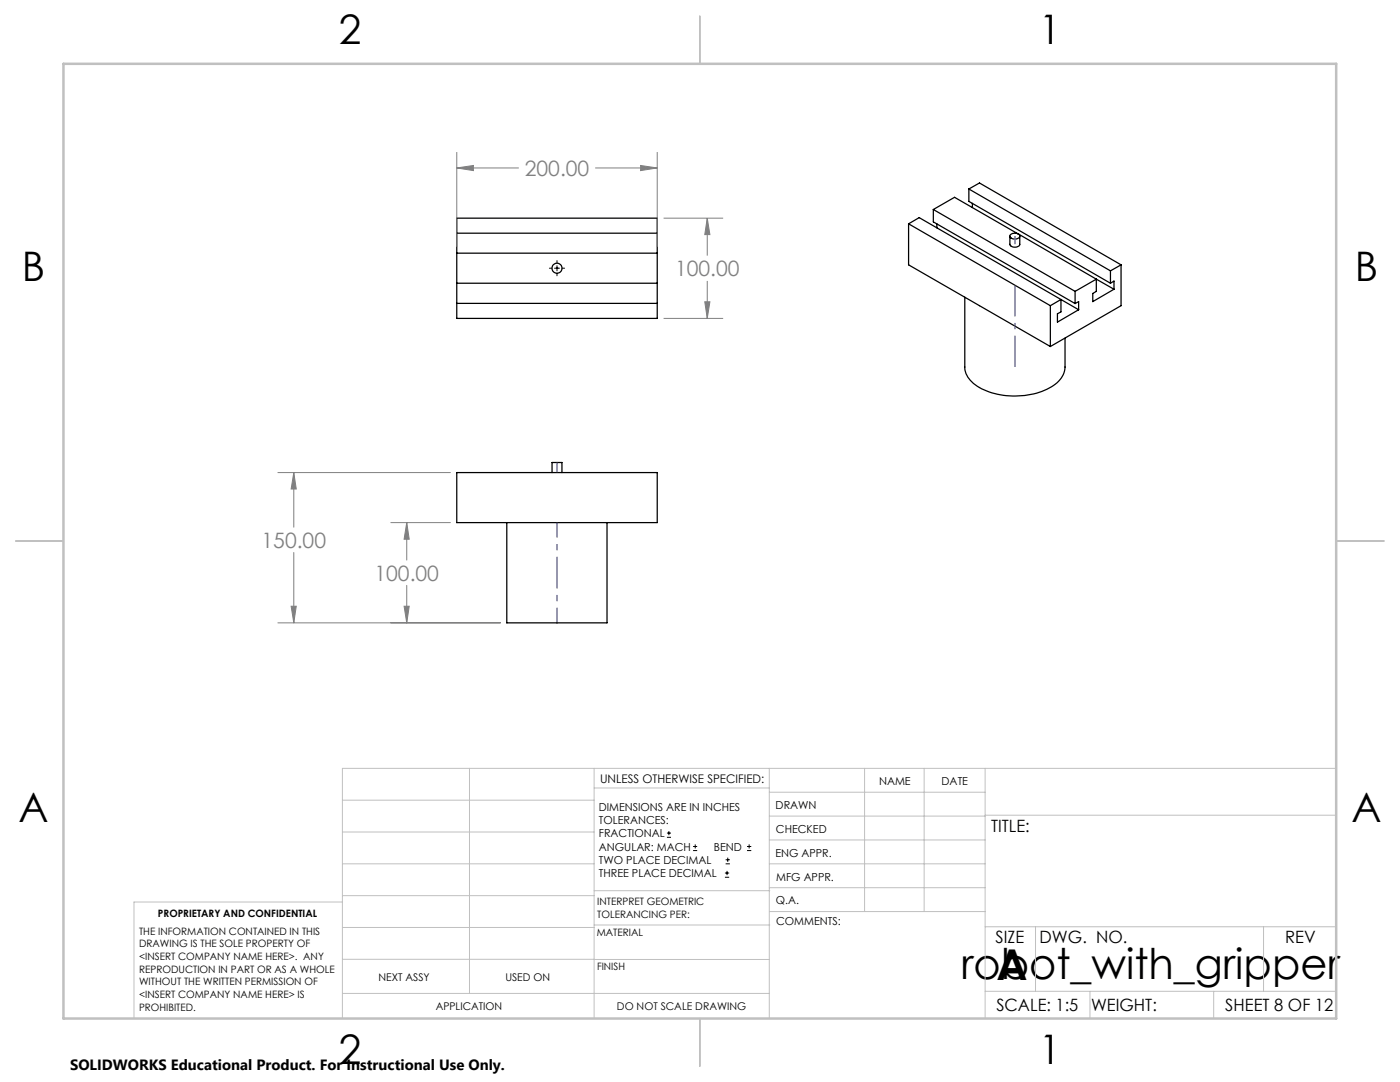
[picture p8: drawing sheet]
<svg xmlns="http://www.w3.org/2000/svg" width="279mm" height="216mm" viewBox="0 0 279 216" stroke-linecap="round" stroke-linejoin="round" font-family="sans-serif">
<g fill="none" stroke="#000" stroke-width=".25">
<path d="M193.4 37.7v2.5l28.2 16.3M193.4 37.7l28.2 16.3M193.4 37.7l2.1-1.2 28.2 16.3M91.2 43.5h40v20h-40zM91.2 46.5h40M91.2 56.5h40M91.2 50.5h40M181.3 44.7l28.3 16.3M181.3 44.7l2.1-1.3 31.9 18.4M181.3 44.7v8.1l28.3 16.3M186.3 41.8l4.2-2.4 12.7 7.3M186.3 41.8l28.3 16.3"/>
<path d="M186.3 41.8v2.5l28.3 16.3M187 44.7v.8M192.5 59.3v13.9a5.4 5.4 0 0 0 3.9 4.6 15.3 15.3 0 0 0 14.2-1.1 4.6 4.6 0 0 0 1.9-3.5v-5.7M194.1 40.6v.8M201.5 47.1v1.7a1.15 1.15 0 0 0 2 0v-1.7M201.6 46.9a1.33 1.33 0 0 1 1.9 .1 1.05 1.05 0 0 1-1.7 .5l-.3-.3zM203.3 46.7l15.5 9M214.6 58.1v2.5M218.8 55.7v2.4l-.7 .5v1.6l4.2-2.5M218.8 55.7l-4.2 2.4M218.8 55.7l3.5 2M221.6 56.5l.7-.4v1.6"/>
<path d="M221.6 54v2.5M223.7 52.8l-2.1 1.2M223.7 52.8v8.2l-14.1 8.1M91.2 60.5h40M209.6 61l2.1-1.2v2.4l-.7 .4v1.7l4.3-2.5M209.6 61v8.1M214.6 60.6l.7-.4v1.6M91.2 94.3h40v10h-40zM110.2 94.3v-2h1.9v2M101.1 104.3v20h20v-20"/>
<circle cx="111.1" cy="53.5" r="1.01"/>
</g>
<g fill="none" stroke="#000" stroke-width=".2">
<path d="M109.6 53.5h.5M110.7 53.5h1M111.2 52v.5M111.2 53v1M111.2 54.5v.5M112.2 53.5h.5M133.1 167.1h.8M133.1 166.2h.8M133.5 165.8v.9M138.3 169.7h.8M138.3 168.9h.8M138.7 168.5v.8"/>
<path d="M144.7 175h.8M144.7 174.2h.8M144.8 172.4h.9M144.8 171.6h.9M145.1 173.8v.8M145.2 171.1v.9M149.1 169.7h.8M149.1 168.9h.8M149.5 168.5v.8"/>
</g>
<g fill="none" stroke="#808080" stroke-width=".2">
<path d="M91.2 33.5l3.3-.5v1zM91.2 30.3v18.9M91.2 33.5h12.3M118.8 33.5h12.4M127.8 33l3.4 .5-3.4 .5zM131.2 30.3v18.9M132.4 43.5h11.9M141.1 43.5l.6 3.3h-1zM141.1 43.5v7.5M141.1 56.1v7.4M132.4 63.5h11.9M140.7 60.2h1l-.6 3.3z"/>
<path d="M55.5 94.3h34.4M58.6 94.3l.5 3.3h-1zM58.6 94.3v10.9M58.6 110.2v14.1M78 104.3h11.9M81.2 104.3l.5 3.3h-1.1zM81.2 104.3v7.5M81.2 116.8v7.5M55.5 124.3h44.4M58.1 121h1l-.5 3.3zM80.6 121h1.1l-.5 3.3z"/>
</g>
<path d="M111.2 104.3v20" fill="none" stroke="#00f" stroke-width=".2" stroke-dasharray="6.3 1.3 1.3 1.3" stroke-dashoffset="3.3" stroke-linecap="butt"/>
<path d="M202.6 47.1v1.6M111.2 92.3v2" fill="none" stroke="#00f" stroke-width=".2" stroke-dasharray="6.3 1.3 1.3 1.3" stroke-linecap="butt"/>
<path d="M202.6 56.9v16.3" fill="none" stroke="#00f" stroke-width=".2" stroke-dasharray="6.3 1.3 1.3 1.3" stroke-dashoffset=".1" stroke-linecap="butt"/>
<path d="M111.2 53.5h.1" fill="none" stroke="#00f" stroke-width=".2" stroke-dasharray="6.3 1.3 1.3 1.3"/>
<g fill="none" stroke="#c0c0c0" stroke-width=".2">
<path d="M68.3 159.7h50.3M93.7 153.3v44.9M118.6 153.3v49.9M118.6 157.2h34.9M153.5 153.3v49.9M153.5 158.1h43.1M172.5 153.3v28.6M184.4 153.3v28.6M196.6 153.3v49.9M266.7 153.3h-198.4v49.9M68.3 178.7h50.3M68.3 172.4h50.3"/>
<path d="M68.3 166h50.3M68.3 180h-41.6v23.2M118.6 177.7h35M153.5 167.6h43.1M153.5 162.8h43.1M153.5 172.4h43.1M153.5 177.1h43.1M196.6 162.7h70.1M68.3 198.2h85.2M68.3 191.4l85.2 .1M68.3 185.1h50.3M118.6 184.6h35"/>
<path d="M153.6 181.9h43M196.6 197.8h70.1M196.6 184.9h70.1M206.7 184.9v12.9M217.5 197.8v5.4M242.2 197.8v5.4M252.2 184.9v12.9"/>
</g>
<path d="M139.7 3.2v9.5M3.1 107.9h9.6M266.7 107.9h9.5M139.7 203.2v9.6" fill="none" stroke="#c0c0c0" stroke-width=".25"/>
<path d="M12.7 12.7h254v190.5h-254z" fill="none" stroke="#c0c0c0" stroke-width=".5"/>
<g fill="#808080">
<path d="M58.1 121h1l-.5 3.3zM58.6 94.3l.5 3.3h-1zM80.6 121h1.1l-.5 3.3zM81.2 104.3l.5 3.3h-1.1z"/>
<path d="M91.2 33.5l3.3-.5v1zM127.8 33l3.4 .5-3.4 .5zM141.1 43.5l.6 3.3h-1zM140.7 60.2h1l-.6 3.3z"/>
</g>
<g font-size="8.5">
<text x="191.8" y="195.4">robot_with_gripper</text>
<text x="198.9" y="195.5">A</text>
</g>
<g font-size="8.1">
<text x="67.6" y="8.9">2</text>
<text x="207.3" y="8.9">1</text>
<text x="4.4" y="56.2">B</text>
<text x="270.4" y="56.2">B</text>
<text x="3.7" y="164.1">A</text>
<text x="269.7" y="164.1">A</text>
<text x="67.6" y="212.4">2</text>
<text x="207.3" y="212.4">1</text>
</g>
<g font-size="4.2" fill="#808080">
<text x="104.7" y="35.1">200.00</text>
<text x="134.7" y="55.1">100.00</text>
<text x="52.2" y="109.3">150.00</text>
<text x="74.7" y="115.9">100.00</text>
</g>
<g font-size="3.4">
<text x="197.8" y="166">TITLE:</text>
<text x="198.7" y="188.1">SIZE</text>
<text x="207.5" y="188.1">DWG. NO.</text>
<text x="256.5" y="188.2">REV</text>
<text x="198.8" y="201.7">SCALE: 1:5</text>
<text x="217.7" y="201.8">WEIGHT:</text>
<text x="244.5" y="201.7">SHEET 8 OF 12</text>
</g>
<text font-size="3" x="14" y="213.5">SOLIDWORKS Educational Product. For Instructional Use Only.</text>
<text font-size="2.4" x="119.8" y="156.2">UNLESS OTHERWISE SPECIFIED:</text>
<g font-size="2.2">
<text x="119.5" y="161.8">DIMENSIONS ARE IN INCHES</text>
<text x="154.8" y="161.4">DRAWN</text>
<text x="175.4" y="156.6">NAME</text>
<text x="187.9" y="156.7">DATE</text>
<text x="119.5" y="164.4">TOLERANCES:</text>
<text x="119.5" y="167.1">FRACTIONAL</text>
<text x="154.9" y="166.3">CHECKED</text>
<text x="119.5" y="169.7">ANGULAR: MACH</text>
<text x="119.5" y="172.4">TWO PLACE DECIMAL</text>
<text x="142.5" y="169.7">BEND</text>
<text x="154.8" y="170.9">ENG APPR.</text>
<text x="119.5" y="175">THREE PLACE DECIMAL</text>
<text x="154.9" y="175.7">MFG APPR.</text>
<text x="154.9" y="180.4">Q.A.</text>
<text x="154.9" y="184.6">COMMENTS:</text>
</g>
<g font-size="2.1">
<text x="75.5" y="195.7">NEXT ASSY</text>
<text x="100.9" y="195.7">USED ON</text>
<text x="86.9" y="201.5">APPLICATION</text>
<text x="123.1" y="201.6">DO NOT SCALE DRAWING</text>
</g>
<g font-size="2">
<text x="31.5" y="182.9">PROPRIETARY AND CONFIDENTIAL</text>
<text x="119.2" y="180.6">INTERPRET GEOMETRIC</text>
<text x="119.2" y="183.1">TOLERANCING PER:</text>
<text x="27.8" y="186.5">THE INFORMATION CONTAINED IN THIS</text>
<text x="27.8" y="189">DRAWING IS THE SOLE PROPERTY OF</text>
<text x="27.8" y="191.6">&lt;INSERT COMPANY NAME HERE&gt;. ANY</text>
<text x="119.1" y="186.7">MATERIAL</text>
<text x="27.8" y="194.1">REPRODUCTION IN PART OR AS A WHOLE</text>
<text x="27.8" y="196.6">WITHOUT THE WRITTEN PERMISSION OF</text>
<text x="119.1" y="193.5">FINISH</text>
<text x="27.8" y="199.1">&lt;INSERT COMPANY NAME HERE&gt; IS</text>
<text x="27.8" y="201.7">PROHIBITED.</text>
</g>
</svg>
